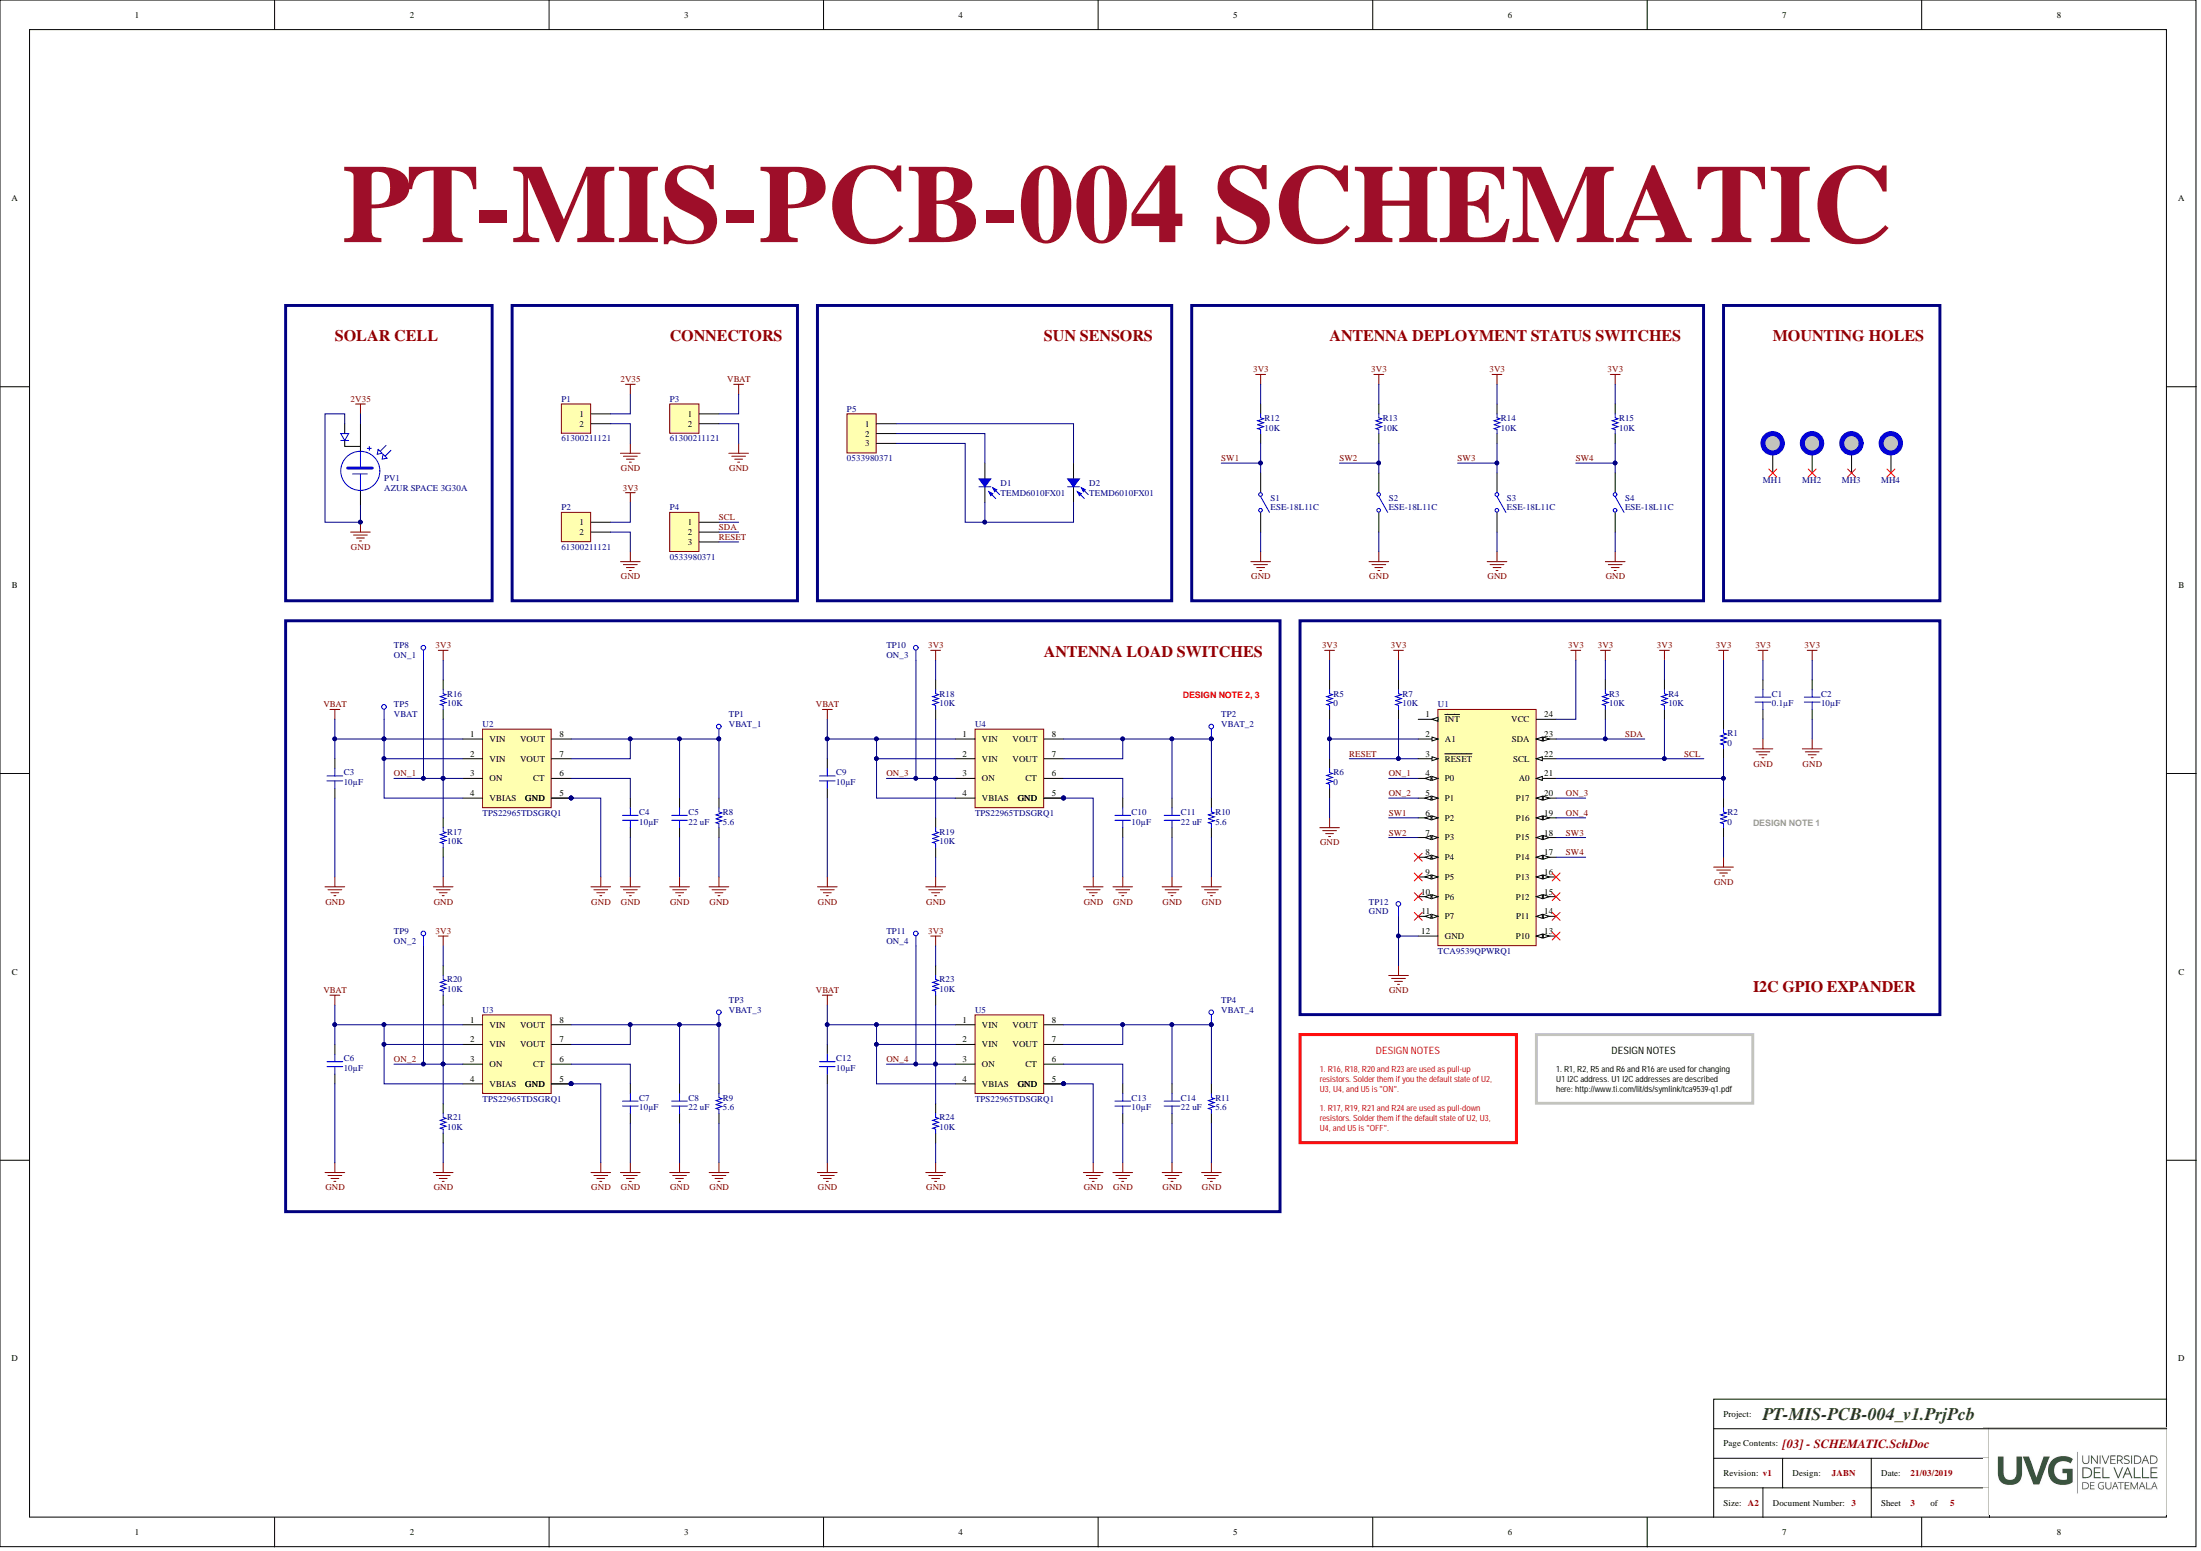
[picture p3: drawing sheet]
# Altium project PT-MIS-PCB-004_v1.PrjPcb
Checked: JABN; DocumentRevision: v1
5 sheets, 68 parts. Net scope: global (net labels, ports and power ports of the same name join across sheets).
Board file: PT-MIS-PCB-004_v1.PcbDoc
Sheets:
  PT-MIS-PCB-004_v1 Project.SchDoc
    Designator = [01] - COVER PAGE.SchDoc
    Designator = [02] - BLOCK DIAGRAM.SchDoc
    Designator = [04] - REVISION HISTORY.SchDoc
    Designator = [03] - SCHEMATIC.SchDoc

## Sheet PT-MIS-PCB-004_v1 Project.SchDoc
size A4; DocumentNumber: 5; SheetNumber: 5; SheetTotal: 5

### Sub-sheets
Designator = [01] - COVER PAGE.SchDoc: no entries
Designator = [02] - BLOCK DIAGRAM.SchDoc: no entries
Designator = [04] - REVISION HISTORY.SchDoc: no entries
Designator = [03] - SCHEMATIC.SchDoc: no entries

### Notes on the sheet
- NOTES
- DRAFT - Very early stage of schematic.
- Mark not fitted components as
- NF
- PRELIMINARY - Close to final schematic.
- CHECKED - There should not be any mistakes.
- RELEASED - A board with this schematic has been sent to production.

## Sheet [01] - COVER PAGE.SchDoc
size A4; DocumentNumber: 1; SheetNumber: 1; SheetTotal: 5

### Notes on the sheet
- PT-MIS-PCB-004
- RELEASED 21-MAR-2019
- Page
- 1
- Index
- COVER PAGE
- 2
- BLOCK DIAGRAM
- 3
- 4
- SCHEMATIC
- REVISION HISTORY
- DESIGN CONSIDERATIONS:
- DESIGN NOTE:
  Example text for debug notes.
- DESIGN NOTE:
  Example text for informational
  design notes.
- LAYOUT NOTE:
  Example text for critical
  layout guidelines.
- DESIGN NOTE:
  Example text for cautionary
  design notes.
- DESIGN NOTE:
  Example text for critical
  design notes.

## Sheet [02] - BLOCK DIAGRAM.SchDoc
size A4; DocumentNumber: 2; SheetNumber: 2; SheetTotal: 5

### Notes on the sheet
- PT-MIS-PCB-004
- (Block Diagram)

## Sheet [04] - REVISION HISTORY.SchDoc
size A4; DocumentNumber: 4; SheetNumber: 4; SheetTotal: 5

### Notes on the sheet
- 29/11/2018 (JABN) - Initial release.
- REVISION HISTORY
- 08/02/2019 (JABN) - R10 GND routing change.

## Sheet [03] - SCHEMATIC.SchDoc
size A2; DocumentNumber: 3; SheetNumber: 3; SheetTotal: 5

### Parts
C1  0.1µF  [CAP 0805/2012]
C2  Capacitance: 10µF  [CAP 0805/2012]  (hidden comment: LMK212BJ106KG-T)
C3  Capacitance: 10µF  [CAP 0805/2012]  (hidden comment: LMK212BJ106KG-T)
C4  Capacitance: 10µF  [CAP 0805/2012]  (hidden comment: LMK212BJ106KG-T)
C5  Capacitance: 22 uF  [CAP 0805/2012]  (hidden comment: GRM21BR61E226ME44L)
C6  Capacitance: 10µF  [CAP 0805/2012]  (hidden comment: LMK212BJ106KG-T)
C7  Capacitance: 10µF  [CAP 0805/2012]  (hidden comment: LMK212BJ106KG-T)
C8  Capacitance: 22 uF  [CAP 0805/2012]  (hidden comment: GRM21BR61E226ME44L)
C9  Capacitance: 10µF  [CAP 0805/2012]  (hidden comment: LMK212BJ106KG-T)
C10  Capacitance: 10µF  [CAP 0805/2012]  (hidden comment: LMK212BJ106KG-T)
C11  Capacitance: 22 uF  [CAP 0805/2012]  (hidden comment: GRM21BR61E226ME44L)
C12  Capacitance: 10µF  [CAP 0805/2012]  (hidden comment: LMK212BJ106KG-T)
C13  Capacitance: 10µF  [CAP 0805/2012]  (hidden comment: LMK212BJ106KG-T)
C14  Capacitance: 22 uF  [CAP 0805/2012]  (hidden comment: GRM21BR61E226ME44L)
D1  TEMD6010FX01  [TEMD6010FX01]
D2  TEMD6010FX01  [TEMD6010FX01]
MH1  MH_3.8MMNC_2.5MMD  [MH_3.8MMNC_2.5MMD_NON_COPPER_NPTH]  (value not drawn)  (no BOM)
MH2  MH_3.8MMNC_2.5MMD  [MH_3.8MMNC_2.5MMD_NON_COPPER_NPTH]  (value not drawn)  (no BOM)
MH3  MH_3.8MMNC_2.5MMD  [MH_3.8MMNC_2.5MMD_NON_COPPER_NPTH]  (value not drawn)  (no BOM)
MH4  MH_3.8MMNC_2.5MMD  [MH_3.8MMNC_2.5MMD_NON_COPPER_NPTH]  (value not drawn)  (no BOM)
P1  61300211121  [61300211121]
P2  61300211121  [61300211121]
P3  61300211121  [61300211121]
P4  0533980371  [0533980371]
P5  0533980371  [0533980371]
PV1  AZUR SPACE 3G30A  [AZUR SPACE 3G30A]
R1  0  [RES 0805/2012]
R2  0  [RES 0805/2012]
R3  10K  [RES 0805/2012]
R4  10K  [RES 0805/2012]
R5  0  [RES 0805/2012]
R6  0  [RES 0805/2012]
R7  10K  [RES 0805/2012]
R8  5.6  [MFR50SFTE52-5R6]
R9  5.6  [MFR50SFTE52-5R6]
R10  5.6  [MFR50SFTE52-5R6]
R11  5.6  [MFR50SFTE52-5R6]
R12  10K  [RES 0805/2012]
R13  10K  [RES 0805/2012]
R14  10K  [RES 0805/2012]
R15  10K  [RES 0805/2012]
R16  10K  [RES 0805/2012]
R17  10K  [RES 0805/2012]
R18  10K  [RES 0805/2012]
R19  10K  [RES 0805/2012]
R20  10K  [RES 0805/2012]
R21  10K  [RES 0805/2012]
R23  10K  [RES 0805/2012]
R24  10K  [RES 0805/2012]
S1  ESE-18L11C  [ESE-18L11C]
S2  ESE-18L11C  [ESE-18L11C]
S3  ESE-18L11C  [ESE-18L11C]
S4  ESE-18L11C  [ESE-18L11C]
TP1  Testpoint  [Testpoint]  (value not drawn)
TP2  Testpoint  [Testpoint]  (value not drawn)
TP3  Testpoint  [Testpoint]  (value not drawn)
TP4  Testpoint  [Testpoint]  (value not drawn)
TP5  Testpoint  [Testpoint]  (value not drawn)
TP8  ON_1  [Testpoint]
TP9  ON_2  [Testpoint]
TP10  ON_3  [Testpoint]
TP11  ON_4  [Testpoint]
TP12  GND  [Testpoint]
U1  TCA9539QPWRQ1  [TSOP65P640X120-24N]
U2  TPS22965TDSGRQ1  [SON50P200X80_HS-9N]
U3  TPS22965TDSGRQ1  [SON50P200X80_HS-9N]
U4  TPS22965TDSGRQ1  [SON50P200X80_HS-9N]
U5  TPS22965TDSGRQ1  [SON50P200X80_HS-9N]

### Blocks framed on the sheet
SOLAR CELL: PV1
CONNECTORS: P1-P4
SUN SENSORS: D1 D2 P5
ANTENNA DEPLOYMENT STATUS SWITCHES: R12-R15 S1-S4
MOUNTING HOLES: MH1-MH4
ANTENNA LOAD SWITCHES: C3-C14 R8-R11 R16-R21 R23 R24 TP1-TP5 TP8-TP11 U2-U5
I2C GPIO EXPANDER: C1 C2 R1-R7 TP12 U1

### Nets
2V35: P1.1 PV1.1
3V3: C1.2 C2.2 P2.1 R1.2 R3.2 R4.2 R5.2 R7.2 R12.2 R13.2 R14.2 R15.2 R16.2 R18.2 R20.2 R23.2 U1.24(VCC)
GND: C1.1 C2.1 C3.1 C4.2 C5.1 C6.1 C7.2 C8.1 C9.1 C10.2 C11.1 C12.1 C13.2 C14.1 P1.2 P2.2 P3.2 PV1.2 PV1.3 R2.1 R6.1 R8.1 R9.1 R10.1 R11.1 R17.1 R19.1 R21.1 R24.1 S1.2(NO) S2.2(NO) S3.2(NO) S4.2(NO) TP12.1 U1.12(GND) U2.5(GND) U2.9(GND) U3.5(GND) U3.9(GND) U4.5(GND) U4.9(GND) U5.5(GND) U5.9(GND)
VBAT: C3.2 C6.2 C9.2 C12.2 P3.1 TP5.1 U2.1(VIN) U2.2(VIN) U2.4(VBIAS) U3.1(VIN) U3.2(VIN) U3.4(VBIAS) U4.1(VIN) U4.2(VIN) U4.4(VBIAS) U5.1(VIN) U5.2(VIN) U5.4(VBIAS)
ON_1: R16.1 R17.2 TP8.1 U1.4(P0) U2.3(ON)
ON_2: R20.1 R21.2 TP9.1 U1.5(P1) U3.3(ON)
ON_3: R18.1 R19.2 TP10.1 U1.20(P17) U4.3(ON)
ON_4: R23.1 R24.2 TP11.1 U1.19(P16) U5.3(ON)
RESET: P4.3 R7.1 U1.3(~{RESET})
SCL: P4.1 R4.1 U1.22(SCL)
SDA: P4.2 R3.1 U1.23(SDA)
SW1: R12.1 S1.1(COMMON) U1.6(P2)
SW2: R13.1 S2.1(COMMON) U1.7(P3)
SW3: R14.1 S3.1(COMMON) U1.18(P15)
SW4: R15.1 S4.1(COMMON) U1.17(P14)
NetC4_1: C4.1 U2.6(CT)
NetC5_2: C5.2 R8.2 TP1.1 U2.7(VOUT) U2.8(VOUT)
NetC7_1: C7.1 U3.6(CT)
NetC8_2: C8.2 R9.2 TP3.1 U3.7(VOUT) U3.8(VOUT)
NetC10_1: C10.1 U4.6(CT)
NetC11_2: C11.2 R10.2 TP2.1 U4.7(VOUT) U4.8(VOUT)
NetC13_1: C13.1 U5.6(CT)
NetC14_2: C14.2 R11.2 TP4.1 U5.7(VOUT) U5.8(VOUT)
NetD1_1: D1.1 P5.2
NetD1_2: D1.2 D2.2 P5.3
NetD2_1: D2.1 P5.1
NetR1_1: R1.1 R2.2 U1.21(A0)
NetR5_1: R5.1 R6.2 U1.2(A1)

Not connected (* = marked no-connect by the designer): MH1 1; MH2 1; MH3 1; MH4 1; U1 1(~{INT}) 8(P4)* 9(P5)* 10(P6)* 11(P7)* 13(P10)* 14(P11)* 15(P12)* 16(P13)*

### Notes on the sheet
- PT-MIS-PCB-004 SCHEMATIC
- (near TP5) VBAT
- (near TP1) VBAT_1
- (near TP2) DESIGN NOTE 2, 3
- (near TP2) VBAT_2
- (near R2) DESIGN NOTE 1
- (near TP3) VBAT_3
- (near TP4) VBAT_4
- DESIGN NOTES
- 1. R16, R18, R20 and R23 are used as pull-up resistors. Solder them if you the default state of U2, U3, U4, and U5 is "ON".
- 1. R1, R2, R5 and R6 and R16 are used for changing U1 I2C address. U1 I2C addresses are described here: http://www.ti.com/lit/ds/symlink/tca9539-q1.pdf
- 1. R17, R19, R21 and R24 are used as pull-down resistors. Solder them if the default state of U2, U3, U4, and U5 is "OFF".
